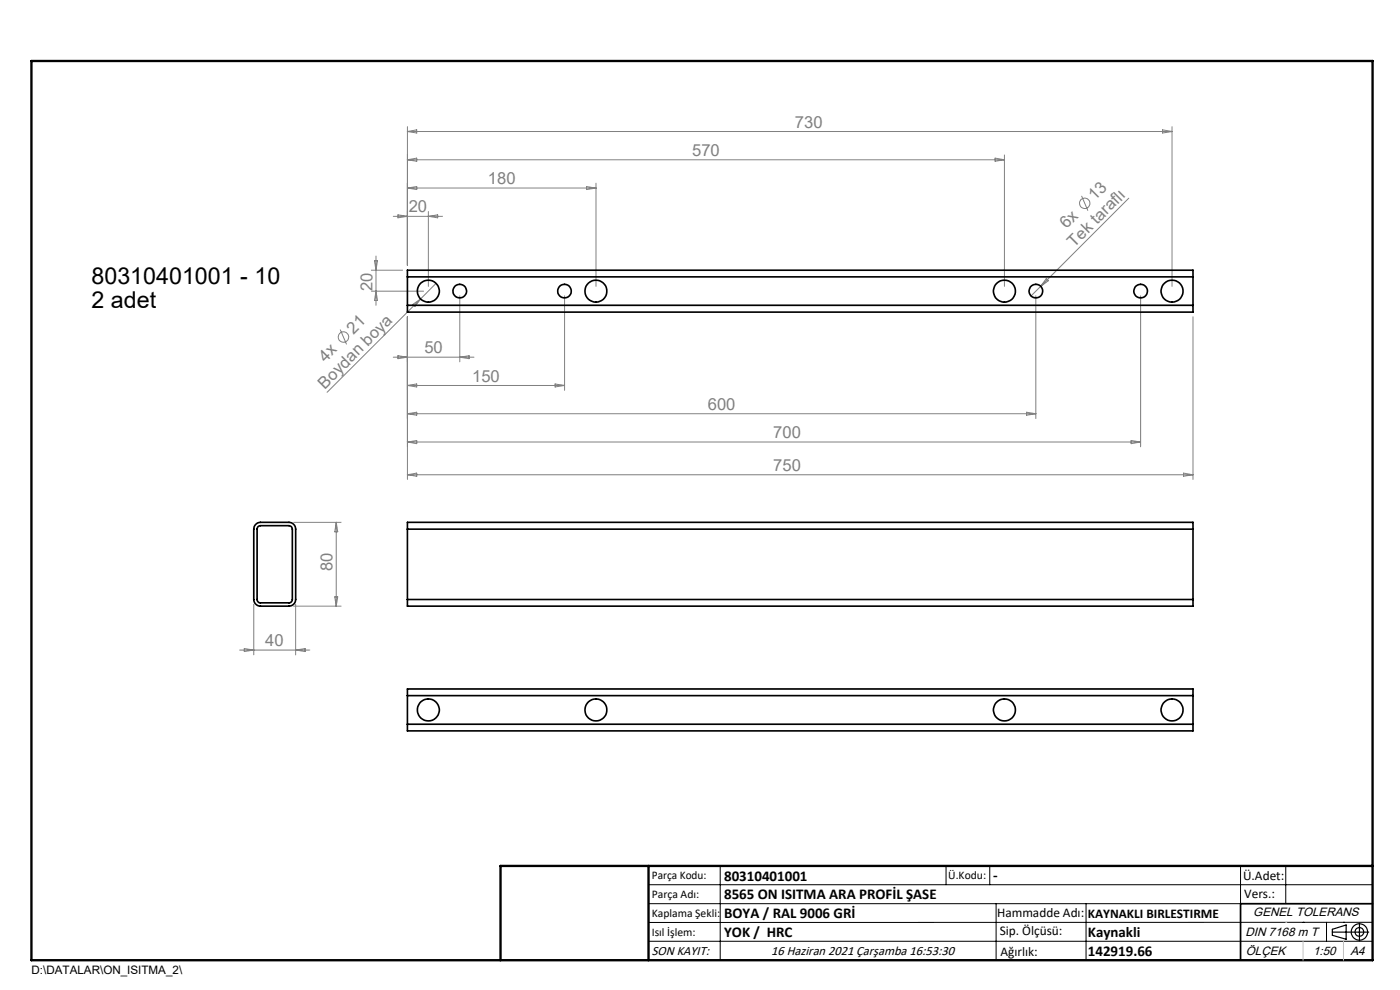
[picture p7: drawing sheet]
<svg xmlns="http://www.w3.org/2000/svg" width="297mm" height="210mm" viewBox="0 0 297 210" stroke-linecap="round" stroke-linejoin="round" font-family="sans-serif">
<g fill="none" stroke="#808080" stroke-width=".21">
<path d="M86.4 26.9v29.4M86.4 27.9l2-.4v.7zM86.4 33.9l2-.4v.7zM86.4 39.9l2-.3v.6zM86.4 39.9h40M86.4 33.9h126.7M86.4 27.9h162.2M124.4 39.6l2 .3-2 .3zM126.4 38.9v21.8M211.1 33.5l2 .4-2 .3zM213.1 32.9v27.8M246.6 27.5l2 .4-2 .3z"/>
<path d="M248.6 26.9v33.8M78.8 57.3h6.6M79.4 55.3h.7l-.3 2zM79.8 54.3v10.5M83.4 45.9h10.5M84.4 45.6l2 .3-2 .3zM90.9 44.9v15.8M90.9 45.9l2-.3v.6zM222 59.1l.4 .4-1.6 1.2zM229.4 41.5l1.4 3.2M239.5 42l-20.8 20.8M72.2 69.9l1.3 3.2"/>
<path d="M78.8 61.8h11.1M79.8 61.8l.3 1.9h-.7zM83.4 75.8h17.1M84.4 75.5l2 .3-2 .3zM86.4 67.2v34.5M87.6 64.6l1.6-1.2-1.2 1.6zM89.2 63.4l-19.8 19.8M92.5 60.1l-3.3 3.3M97.5 62.8v14M97.5 75.8l2-.3v.6zM119.8 62.8v20M219.7 62.8v26"/>
<path d="M242 62.8v32M253.1 67.2v34.5M86.4 81.8l2-.4v.7zM86.4 87.8l2-.4v.7zM86.4 93.8l2-.4v.7zM86.4 81.8h33.4M86.4 87.8h133.3M86.4 93.8h155.6M117.8 81.4l2 .4-2 .3zM217.8 87.4l1.9 .4-1.9 .3zM240 93.4l2 .4-2 .3zM62.3 110.8h10.1"/>
<path d="M71.3 110.8v17.8M71.3 110.8l.3 2h-.6zM86.4 100.7h166.7M86.4 100.7l2-.3v.6zM251.1 100.4l2 .3-2 .3zM50.8 137.9h14.9M51.8 137.6l2 .3-2 .3zM53.8 128.2v10.7M62.3 128.6h10.1M62.7 128.2v10.7M62.7 137.9l2-.3v.6zM71 126.6h.6l-.3 2z"/>
<circle cx="230.1" cy="43.1" r="1.11"/>
<circle cx="72.9" cy="71.5" r="1.11"/>
</g>
<g fill="none" stroke="#000" stroke-width=".25">
<path d="M282.6 197.7h7.8M282.6 197.1l3-.9v3l-3-.8zM288.4 195.8v3.8M106.2 203.7h185"/>
<circle cx="288.4" cy="197.7" r="1.74"/>
<circle cx="288.4" cy="197.7" r=".93"/>
</g>
<g fill="none" stroke="#000" stroke-width=".21">
<path d="M137.6 187.7h153.6M137.6 191.7h153.6M137.6 199.7h153.6M152.8 183.7v20M200.7 183.7v4M210 183.7v4M211.3 191.7v12M230.4 191.7v12M263.2 183.7v20M272.8 183.7v8M276.4 195.6h.1M281.4 195.6v4.1"/>
<path d="M285 195.6h.1M291.2 195.6l-153.6 .1"/>
</g>
<g fill="none" stroke="#000" stroke-width=".35">
<path d="M86.4 58.7v-1.4h166.7v1.4M86.4 58.7v6.1M86.4 58.7h166.7M253.1 58.7v6.1M86.4 64.8v1.4h166.7v-1.4M86.4 64.8h166.7M54.3 111.2l.4-.3 .5-.1h6.1a1.45 1.45 0 0 1 1.4 1.4v15a1.45 1.45 0 0 1-1.4 1.4h-6.1a1.45 1.45 0 0 1-1.4-1.4v-15l.1-.5zM54.6 111.8l.6-.3h6.1a.72 .72 0 0 1 .7 .7v15a.72 .72 0 0 1-.7 .7h-6.1a.72 .72 0 0 1-.7-.7zM86.4 112.2v-1.4h166.7v1.4M86.4 112.2v15M86.4 112.2h166.7M253.1 112.2v15"/>
<path d="M86.4 127.2v1.4h166.7v-1.4M86.4 127.2h166.7M86.4 147.6v-1.5h166.7v1.5M86.4 153.6v1.4h166.7v-1.4M86.4 147.6h166.7M86.4 153.6h166.7M86.4 147.6v6M253.1 147.6v6M291.2 191.7h-28v12"/>
<circle cx="90.9" cy="61.8" r="2.33"/>
<circle cx="97.5" cy="61.8" r="1.44"/>
<circle cx="119.8" cy="61.8" r="1.44"/>
<circle cx="126.4" cy="61.8" r="2.34"/>
<circle cx="213.1" cy="61.8" r="2.34"/>
<circle cx="219.8" cy="61.8" r="1.44"/>
<circle cx="242" cy="61.8" r="1.44"/>
<circle cx="248.6" cy="61.8" r="2.34"/>
<circle cx="90.9" cy="150.6" r="2.33"/>
<circle cx="126.4" cy="150.6" r="2.34"/>
<circle cx="213.1" cy="150.6" r="2.34"/>
<circle cx="248.6" cy="150.6" r="2.34"/>
</g>
<path d="M6.7 12.9h284.5v190.8h-284.5zM137.6 183.7v20M291.2 183.7h-185v20" fill="none" stroke="#000" stroke-width=".5"/>
<path d="M276.4 199.7v4M285 199.7v4" fill="none" stroke="#c0c0c0" stroke-width=".21"/>
<path d="M272.8 195.6h.1" fill="none" stroke="#c0c0c0" stroke-width=".25"/>
<g font-size="4.9">
<text x="19.4" y="60.3">80310401001 - 10</text>
<text x="19.4" y="65.2">2 adet</text>
</g>
<g font-size="3.5" fill="#808080">
<text x="168.6" y="27.1">730</text>
<text x="146.8" y="33.1">570</text>
<text x="103.5" y="39.1">180</text>
<text x="86.7" y="45.1">20</text>
<text x="232.3" y="42.7" transform="rotate(-45 232.3 42.7)">13</text>
<text x="226.3" y="48.6" transform="rotate(-45 226.3 48.6)">6x</text>
<text x="227.9" y="52.6" transform="rotate(-45 227.9 52.6)">Tek taraflı</text>
<text x="79" y="61.8" transform="rotate(-90 79 61.8)">20</text>
<text x="75" y="71" transform="rotate(-45 75 71)">21</text>
<text x="69" y="77" transform="rotate(-45 69 77)">4x</text>
<text x="90" y="75">50</text>
<text x="68.9" y="82.7" transform="rotate(-45 68.9 82.7)">Boydan boya</text>
<text x="100.2" y="81">150</text>
<text x="150.2" y="87">600</text>
<text x="164.1" y="93">700</text>
<text x="164.1" y="99.9">750</text>
<text x="70.6" y="121.2" transform="rotate(-90 70.6 121.2)">80</text>
<text x="56.2" y="137.1">40</text>
</g>
<g font-size="3.2">
<text x="153.6" y="186.8">80310401001</text>
<text x="153.6" y="190.8">8565 ON ISITMA ARA PROFİL ŞASE</text>
<text x="210.7" y="186.6">-</text>
<text x="153.6" y="194.8">BOYA / RAL 9006 GRİ</text>
<text x="153.6" y="198.8">YOK / HRC</text>
<text x="230.8" y="198.7">Kaynakli</text>
<text x="230.8" y="202.8">142919.66</text>
</g>
<g font-size="2.8">
<text x="263.7" y="186.7">Ü.Adet:</text>
<text x="263.9" y="190.5">Vers.:</text>
<text x="211.5" y="194.5">Hammadde Adı:</text>
<text x="230.8" y="194.7">KAYNAKLI BIRLESTIRME</text>
<text x="138.3" y="202.6">SON KAYIT:</text>
<text x="163.6" y="202.6">16 Haziran 2021 Çarşamba 16:53:30</text>
<text x="212.1" y="198.4">Sip. Ölçüsü:</text>
<text x="212.2" y="202.7">Ağırlık:</text>
</g>
<g font-size="2.6">
<text x="265.9" y="194.4">GENEL TOLERANS</text>
<text x="264.2" y="198.5">DIN 7168 m T</text>
<text x="264.3" y="202.6">ÖLÇEK</text>
<text x="278.5" y="202.6">1:50</text>
<text x="286.5" y="202.6">A4</text>
</g>
<g font-size="2.5">
<text x="138.3" y="186.4">Parça Kodu:</text>
<text x="138.3" y="190.5">Parça Adı:</text>
<text x="201.2" y="186.5">Ü.Kodu:</text>
<text x="138.3" y="194.5">Kaplama Şekli:</text>
<text x="138.3" y="198.6">Isıl İşlem:</text>
<text x="6.7" y="206.7">D:\DATALAR\ON_ISITMA_2\</text>
</g>
</svg>
